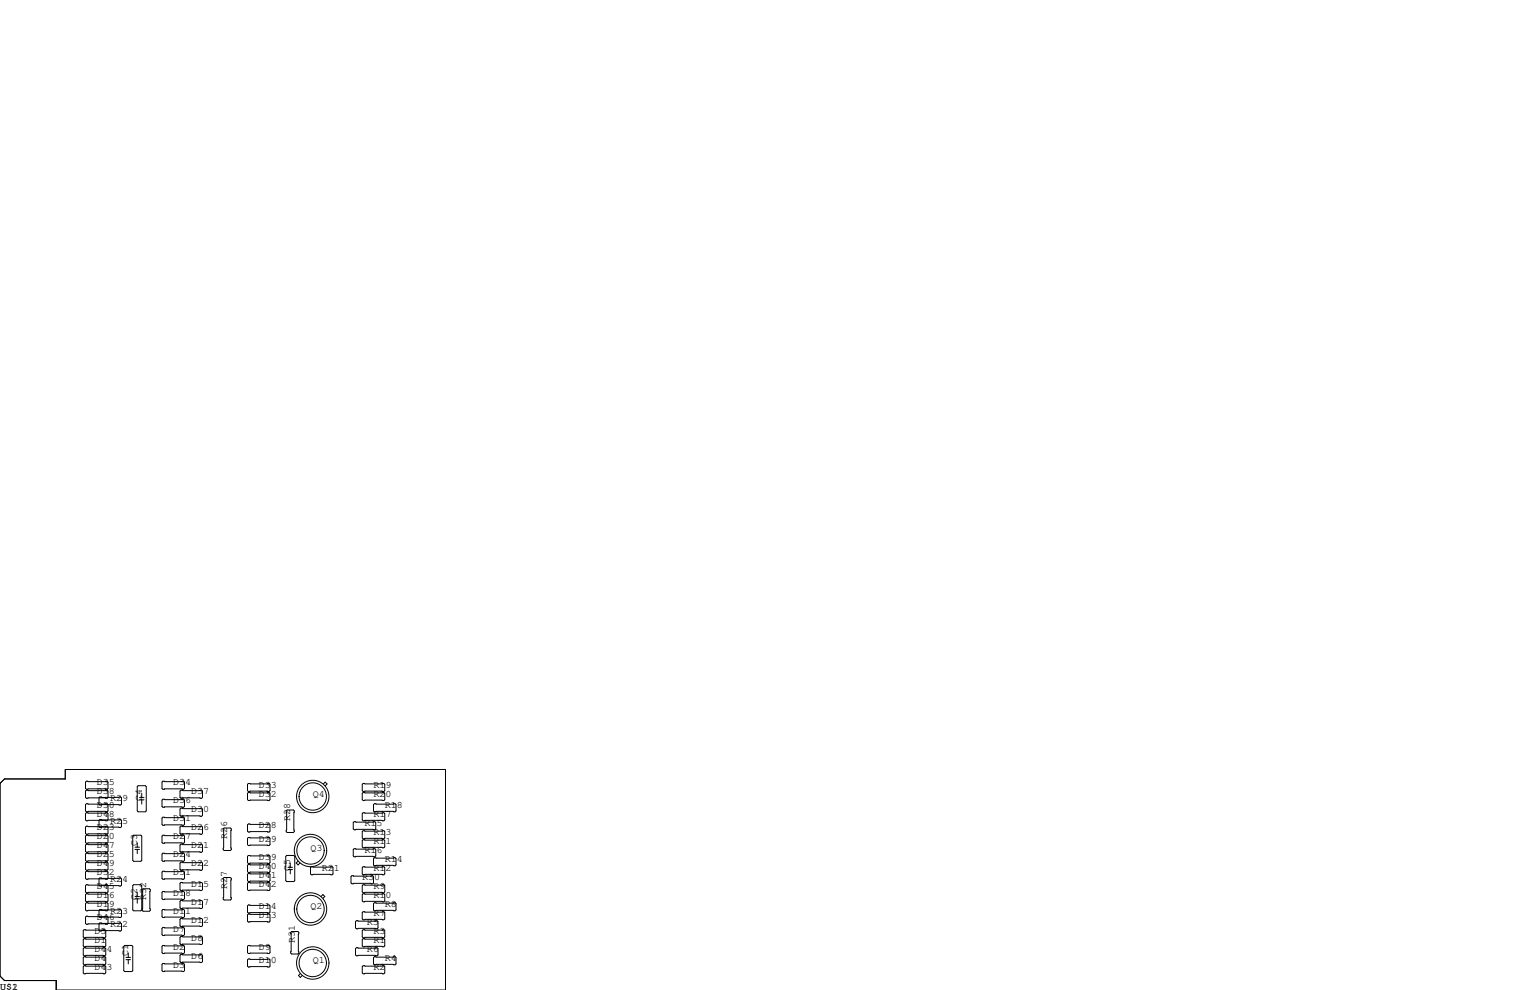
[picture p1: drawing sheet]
<svg xmlns="http://www.w3.org/2000/svg" width="432mm" height="279mm" viewBox="0 0 432 279" stroke-linecap="round" stroke-linejoin="round" font-family="sans-serif">
<g fill="none" stroke="#000" stroke-width=".28">
<path d="M0 221.1l1.3-1.3h17.1v-2.6h107.3v62.2h-109.8v-2.7h-14.6l-1.3-1.2zM24.4 229.4h5.8l.3 .2v1.8l-.3 .2h-5.8l-.3-.2v-1.8zM24.4 220.5h5.8l.3 .2v1.8l-.3 .3h-5.8l-.3-.3v-1.8zM24.4 223h5.8l.3 .3v1.7l-.3 .3h-5.8l-.3-.3v-1.7zM24.4 226.8h5.8l.3 .3v1.8l-.3 .2h-5.8l-.3-.2v-1.8zM24.4 233.2h5.8l.3 .2v1.8l-.3 .3h-5.8l-.3-.3v-1.8zM24.4 235.7h5.8l.3 .3v1.7l-.3 .3h-5.8l-.3-.3v-1.7zM24.4 238.3h5.8l.3 .2v1.8l-.3 .2h-5.8l-.3-.2v-1.8zM28.2 231.3h5.8l.3 .2v1.8l-.3 .3h-5.8l-.3-.3v-1.8zM28.2 224.9h5.8l.3 .3v1.7l-.3 .3h-5.8l-.3-.3v-1.7zM37.7 235.7h2.1l.2 .3v6.8l-.2 .3h-2.1l-.2-.3v-6.8zM38.1 239.1h1.3"/>
<path d="M38.1 239.7h1.3M38.7 237.9v1.2M38.7 239.7v1.2M39 221.7h2l.3 .3v6.9l-.3 .2h-2l-.3-.2v-6.9zM39.4 225.7h1.2M39.4 225.1h1.2M40 223.9v1.2M40 225.7v1.2M46 220.5h5.8l.3 .2v1.8l-.3 .3h-5.8l-.3-.3v-1.8zM46 225.6h5.8l.3 .2v1.8l-.3 .2h-5.8l-.3-.2v-1.8zM46 230.6h5.8l.3 .3v1.8l-.3 .2h-5.8l-.3-.2v-1.8zM46 235.7h5.8l.3 .3v1.7l-.3 .3h-5.8l-.3-.3v-1.7z"/>
<path d="M51.1 223h5.8l.3 .3v1.7l-.3 .3h-5.8l-.3-.3v-1.7zM51.1 228.1h5.8l.3 .2v1.8l-.3 .3h-5.8l-.3-.3v-1.8zM51.1 233.2h5.8l.3 .2v1.8l-.3 .3h-5.8l-.3-.3v-1.8zM51.1 238.3h5.8l.3 .2v1.8l-.3 .2h-5.8l-.3-.2v-1.8zM63 233.9l.2-.2h1.8l.3 .2v5.9l-.3 .2h-1.8l-.2-.2zM70.1 221.1h5.8l.3 .3v1.7l-.3 .3h-5.8l-.2-.3v-1.7zM70.1 223.6h5.8l.3 .3v1.8l-.3 .2h-5.8l-.2-.2v-1.8zM70.1 232.5h5.8l.3 .3v1.8l-.3 .2h-5.8l-.2-.2v-1.8zM70.1 236.3h5.8l.3 .3v1.8l-.3 .2h-5.8l-.2-.2v-1.8zM81 228.6h1.8l.3 .3v5.8l-.3 .2h-1.8l-.2-.2v-5.8zM91.2 221.3l.6-.6 .5 .6-.5 .5M99.9 231.9h5.9l.2 .3v1.7l-.2 .3h-5.9l-.2-.3v-1.7z"/>
<path d="M99.9 239.5h5.9l.2 .3v1.8l-.2 .2h-5.9l-.2-.2v-1.8zM102.5 234.4h5.8l.3 .3v1.8l-.3 .2h-5.8l-.3-.2v-1.8zM102.5 221.1h5.8l.3 .3v1.7l-.3 .3h-5.8l-.3-.3v-1.7zM102.5 223.6h5.8l.3 .3v1.8l-.3 .2h-5.8l-.3-.2v-1.8zM102.5 229.4h5.8l.3 .2v1.8l-.3 .2h-5.8l-.3-.2v-1.8zM102.5 237h5.8l.3 .2v1.8l-.3 .3h-5.8l-.3-.3v-1.8zM105.7 226.8h5.8l.3 .3v1.8l-.3 .2h-5.8l-.3-.2v-1.8zM24.4 254.8h5.8l.3 .2v1.8l-.3 .2h-5.8l-.3-.2v-1.8zM24.4 252.2h5.8l.3 .3v1.8l-.3 .2h-5.8l-.3-.2v-1.8zM24.4 240.8h5.8l.3 .2v1.8l-.3 .3h-5.8l-.3-.3v-1.8zM24.4 243.3h5.8l.3 .3v1.8l-.3 .2h-5.8l-.3-.2v-1.8zM24.4 245.9h5.8l.3 .2v1.8l-.3 .3h-5.8l-.3-.3v-1.8z"/>
<path d="M24.4 249.7h5.8l.3 .2v1.8l-.3 .3h-5.8l-.3-.3v-1.8zM24.4 258.6h5.8l.3 .2v1.8l-.3 .3h-5.8l-.3-.3v-1.8zM28.2 256.7h5.8l.3 .2v1.8l-.3 .3h-5.8l-.3-.3v-1.8zM28.2 247.8h5.8l.3 .2v1.8l-.3 .3h-5.8l-.3-.3v-1.8zM37.5 249.9l.2-.2h2.1l.2 .2v6.9l-.2 .2h-2.1l-.2-.2zM38.1 253.7h1.3M38.1 253h1.3M38.7 251.8v1.2M38.7 253.7v1.2M40.1 251.1l.3-.3h1.8l.2 .3v5.8l-.2 .3h-1.8l-.3-.3zM45.7 246.1l.3-.2h5.8l.3 .2v1.8l-.3 .3h-5.8l-.3-.3zM45.7 251.8l.3-.2h5.8l.3 .2v1.8l-.3 .3h-5.8l-.3-.3z"/>
<path d="M45.7 256.9l.3-.2h5.8l.3 .2v1.8l-.3 .3h-5.8l-.3-.3zM46 240.8h5.8l.3 .2v1.8l-.3 .3h-5.8l-.3-.3v-1.8zM50.8 249.3l.3-.3h5.8l.3 .3v1.8l-.3 .2h-5.8l-.3-.2zM50.8 254.4l.3-.3h5.8l.3 .3v1.8l-.3 .2h-5.8l-.3-.2zM50.8 259.5l.3-.3h5.8l.3 .3v1.7l-.3 .3h-5.8l-.3-.3zM51.1 243.3h5.8l.3 .3v1.8l-.3 .2h-5.8l-.3-.2v-1.8zM63 247.9l.2-.3h1.8l.3 .3v5.8l-.3 .3h-1.8l-.2-.3zM69.9 249.3l.2-.3h5.8l.3 .3v1.8l-.3 .2h-5.8l-.2-.2zM69.9 246.8l.2-.3h5.8l.3 .3v1.7l-.3 .3h-5.8l-.2-.3zM69.9 255.7l.2-.3h5.8l.3 .3v1.7l-.3 .3h-5.8l-.2-.3zM69.9 258.2l.2-.3h5.8l.3 .3v1.8l-.3 .2h-5.8l-.2-.2zM70.1 241.4h5.8l.3 .3v1.8l-.3 .2h-5.8l-.2-.2v-1.8z"/>
<path d="M70.1 244h5.8l.3 .2v1.8l-.3 .3h-5.8l-.2-.3v-1.8zM80.9 241.4h2l.3 .3v6.8l-.3 .3h-2l-.3-.3v-6.8zM81.3 244.8h1.3M81.3 245.4h1.3M81.9 243.6v1.2M81.9 245.4v1.2M84.1 243l-.5 .6 .5 .5 .6-.5M87.6 244.9l.3-.3h5.8l.3 .3v1.7l-.3 .3h-5.8l-.3-.3zM90.6 253l.5-.5 .6 .5-.6 .5M99.1 247.4l.2-.3h5.9l.2 .3v1.8l-.2 .2h-5.9l-.2-.2zM102.2 244.9l.3-.3h5.8l.3 .3v1.7l-.3 .3h-5.8l-.3-.3zM102.2 249.9l.3-.2h5.8l.3 .2v1.8l-.3 .3h-5.8l-.3-.3z"/>
<path d="M102.2 252.5l.3-.3h5.8l.3 .3v1.8l-.3 .2h-5.8l-.3-.2zM102.2 257.6l.3-.3h5.8l.3 .3v1.7l-.3 .3h-5.8l-.3-.3zM105.4 255l.3-.2h5.8l.3 .2v1.8l-.3 .2h-5.8l-.3-.2zM105.7 242.1h5.8l.3 .2v1.8l-.3 .2h-5.8l-.3-.2v-1.8zM23.7 270h5.9l.2 .3v1.7l-.2 .3h-5.9l-.2-.3v-1.7zM23.7 264.9h5.9l.2 .3v1.8l-.2 .2h-5.9l-.2-.2v-1.8zM23.7 262.4h5.9l.2 .2v1.8l-.2 .3h-5.9l-.2-.3v-1.8zM23.7 267.5h5.9l.2 .2v1.8l-.2 .2h-5.9l-.2-.2v-1.8zM23.7 272.5h5.9l.2 .3v1.8l-.2 .2h-5.9l-.2-.2v-1.8zM28.2 260.5h5.8l.3 .2v1.8l-.3 .3h-5.8l-.3-.3v-1.8zM35.2 266.8h2l.3 .3v6.8l-.3 .3h-2l-.3-.3v-6.8zM35.6 270.2h1.2"/>
<path d="M35.6 270.8h1.2M36.2 269v1.2M36.2 270.8v1.2M45.7 262l.3-.3h5.8l.3 .3v1.8l-.3 .2h-5.8l-.3-.2zM45.7 267.1l.3-.3h5.8l.3 .3v1.8l-.3 .2h-5.8l-.3-.2zM45.7 272.2l.3-.3h5.8l.3 .3v1.7l-.3 .3h-5.8l-.3-.3zM50.8 269.6l.3-.2h5.8l.3 .2v1.8l-.3 .3h-5.8l-.3-.3zM50.8 264.5l.3-.2h5.8l.3 .2v1.8l-.3 .3h-5.8l-.3-.3zM69.9 267.1l.2-.3h5.8l.3 .3v1.8l-.3 .2h-5.8l-.2-.2zM69.9 270.9l.2-.3h5.8l.3 .3v1.8l-.3 .2h-5.8l-.2-.2zM82 263.1l.3-.2h1.8l.2 .2v5.9l-.2 .2h-1.8l-.3-.2zM84.8 274.8l-.6 .5 .6 .5 .5-.5"/>
<path d="M100.3 260.1l.3-.3h5.8l.3 .3v1.8l-.3 .2h-5.8l-.3-.2zM100.3 267.7l.3-.2h5.8l.3 .2v1.8l-.3 .2h-5.8l-.3-.2zM102.2 265.2l.3-.3h5.8l.3 .3v1.8l-.3 .2h-5.8l-.3-.2zM102.2 262.6l.3-.2h5.8l.3 .2v1.8l-.3 .3h-5.8l-.3-.3zM102.2 272.8l.3-.3h5.8l.3 .3v1.8l-.3 .2h-5.8l-.3-.2zM105.4 270.3l.3-.3h5.8l.3 .3v1.7l-.3 .3h-5.8l-.3-.3z"/>
<circle cx="88.3" cy="224.8" r="4.6"/>
<circle cx="88.3" cy="224.8" r="3.9"/>
<circle cx="87.6" cy="240" r="4.6"/>
<circle cx="87.6" cy="240" r="3.9"/>
<circle cx="87.6" cy="256.5" r="3.9"/>
<circle cx="87.6" cy="256.5" r="4.6"/>
<circle cx="88.3" cy="271.8" r="4.6"/>
<circle cx="88.3" cy="271.8" r="3.9"/>
</g>
<g font-size="2.8">
<text x="27.3" y="221.6">D35</text>
<text x="48.9" y="221.6">D34</text>
<text x="27.3" y="224.2">D38</text>
<text x="27.3" y="228">D50</text>
<text x="31.1" y="226.1">R29</text>
<text x="40" y="226.1" transform="rotate(-90 40 226.1)">C4</text>
<text x="48.9" y="226.7">D36</text>
<text x="54" y="224.2">D37</text>
<text x="73" y="222.2">D33</text>
<text x="73" y="224.8">D32</text>
<text x="88.3" y="224.8">Q4</text>
<text x="105.4" y="224.8">R20</text>
<text x="105.4" y="222.2">R19</text>
<text x="108.6" y="228">R18</text>
<text x="27.3" y="230.5">D48</text>
<text x="31.1" y="232.4">R25</text>
<text x="48.9" y="231.8">D31</text>
<text x="54" y="229.2">D30</text>
<text x="73" y="233.7">D28</text>
<text x="81.9" y="231.8" transform="rotate(-90 81.9 231.8)">R28</text>
<text x="102.9" y="233">R15</text>
<text x="105.4" y="230.5">R17</text>
<text x="27.3" y="236.9">D20</text>
<text x="27.3" y="239.4">D47</text>
<text x="27.3" y="234.3">D23</text>
<text x="38.7" y="238.8" transform="rotate(-90 38.7 238.8)">C3</text>
<text x="48.9" y="236.9">D27</text>
<text x="54" y="234.3">D26</text>
<text x="54" y="239.4">D21</text>
<text x="64.1" y="236.9" transform="rotate(-90 64.1 236.9)">R26</text>
<text x="73" y="237.5">D29</text>
<text x="105.4" y="238.1">R11</text>
<text x="105.4" y="235.6">R13</text>
<text x="27.3" y="244.5">D49</text>
<text x="27.3" y="241.9">D25</text>
<text x="48.9" y="241.9">D24</text>
<text x="54" y="244.5">D22</text>
<text x="73" y="245.1">D40</text>
<text x="73" y="242.6">D39</text>
<text x="81.9" y="245.7" transform="rotate(-90 81.9 245.7)">C5</text>
<text x="87.6" y="240">Q3</text>
<text x="90.8" y="245.7">R21</text>
<text x="102.9" y="240.7">R16</text>
<text x="105.4" y="245.7">R12</text>
<text x="108.6" y="243.2">R14</text>
<text x="27.3" y="250.8">D45</text>
<text x="27.3" y="247">D52</text>
<text x="31.1" y="248.9">R24</text>
<text x="48.9" y="247">D51</text>
<text x="54" y="250.2">D15</text>
<text x="64.1" y="250.8" transform="rotate(-90 64.1 250.8)">R27</text>
<text x="73" y="250.2">D42</text>
<text x="73" y="247.6">D41</text>
<text x="102.2" y="248.3">R30</text>
<text x="105.4" y="250.8">R9</text>
<text x="27.3" y="255.9">D19</text>
<text x="27.3" y="253.4">D16</text>
<text x="31.1" y="257.8">R23</text>
<text x="38.7" y="254" transform="rotate(-90 38.7 254)">C2</text>
<text x="41.3" y="254" transform="rotate(-90 41.3 254)">R32</text>
<text x="48.9" y="252.7">D18</text>
<text x="48.9" y="257.8">D11</text>
<text x="54" y="255.3">D17</text>
<text x="73" y="256.5">D14</text>
<text x="87.6" y="256.5">Q2</text>
<text x="105.4" y="253.4">R10</text>
<text x="108.6" y="255.9">R8</text>
<text x="26.7" y="263.5">D5</text>
<text x="27.3" y="259.7">D46</text>
<text x="31.1" y="261.6">R22</text>
<text x="48.9" y="262.9">D7</text>
<text x="54" y="260.3">D12</text>
<text x="73" y="259.1">D13</text>
<text x="103.5" y="261">R5</text>
<text x="105.4" y="263.5">R3</text>
<text x="105.4" y="258.4">R7</text>
<text x="26.7" y="266.1">D1</text>
<text x="26.7" y="268.6">D44</text>
<text x="36.2" y="269.9" transform="rotate(-90 36.2 269.9)">C1</text>
<text x="48.9" y="268">D2</text>
<text x="54" y="265.4">D8</text>
<text x="73" y="268">D9</text>
<text x="83.2" y="266.1" transform="rotate(-90 83.2 266.1)">R31</text>
<text x="103.5" y="268.6">R6</text>
<text x="105.4" y="266.1">R1</text>
<text x="26.7" y="273.7">D43</text>
<text x="26.7" y="271.1">D4</text>
<text x="48.9" y="273">D3</text>
<text x="54" y="270.5">D6</text>
<text x="73" y="271.8">D10</text>
<text x="88.3" y="271.8">Q1</text>
<text x="105.4" y="273.7">R2</text>
<text x="108.6" y="271.1">R4</text>
<text x="0" y="279.4">U$1</text>
<text x="3.4" y="279.4">2</text>
</g>
</svg>
